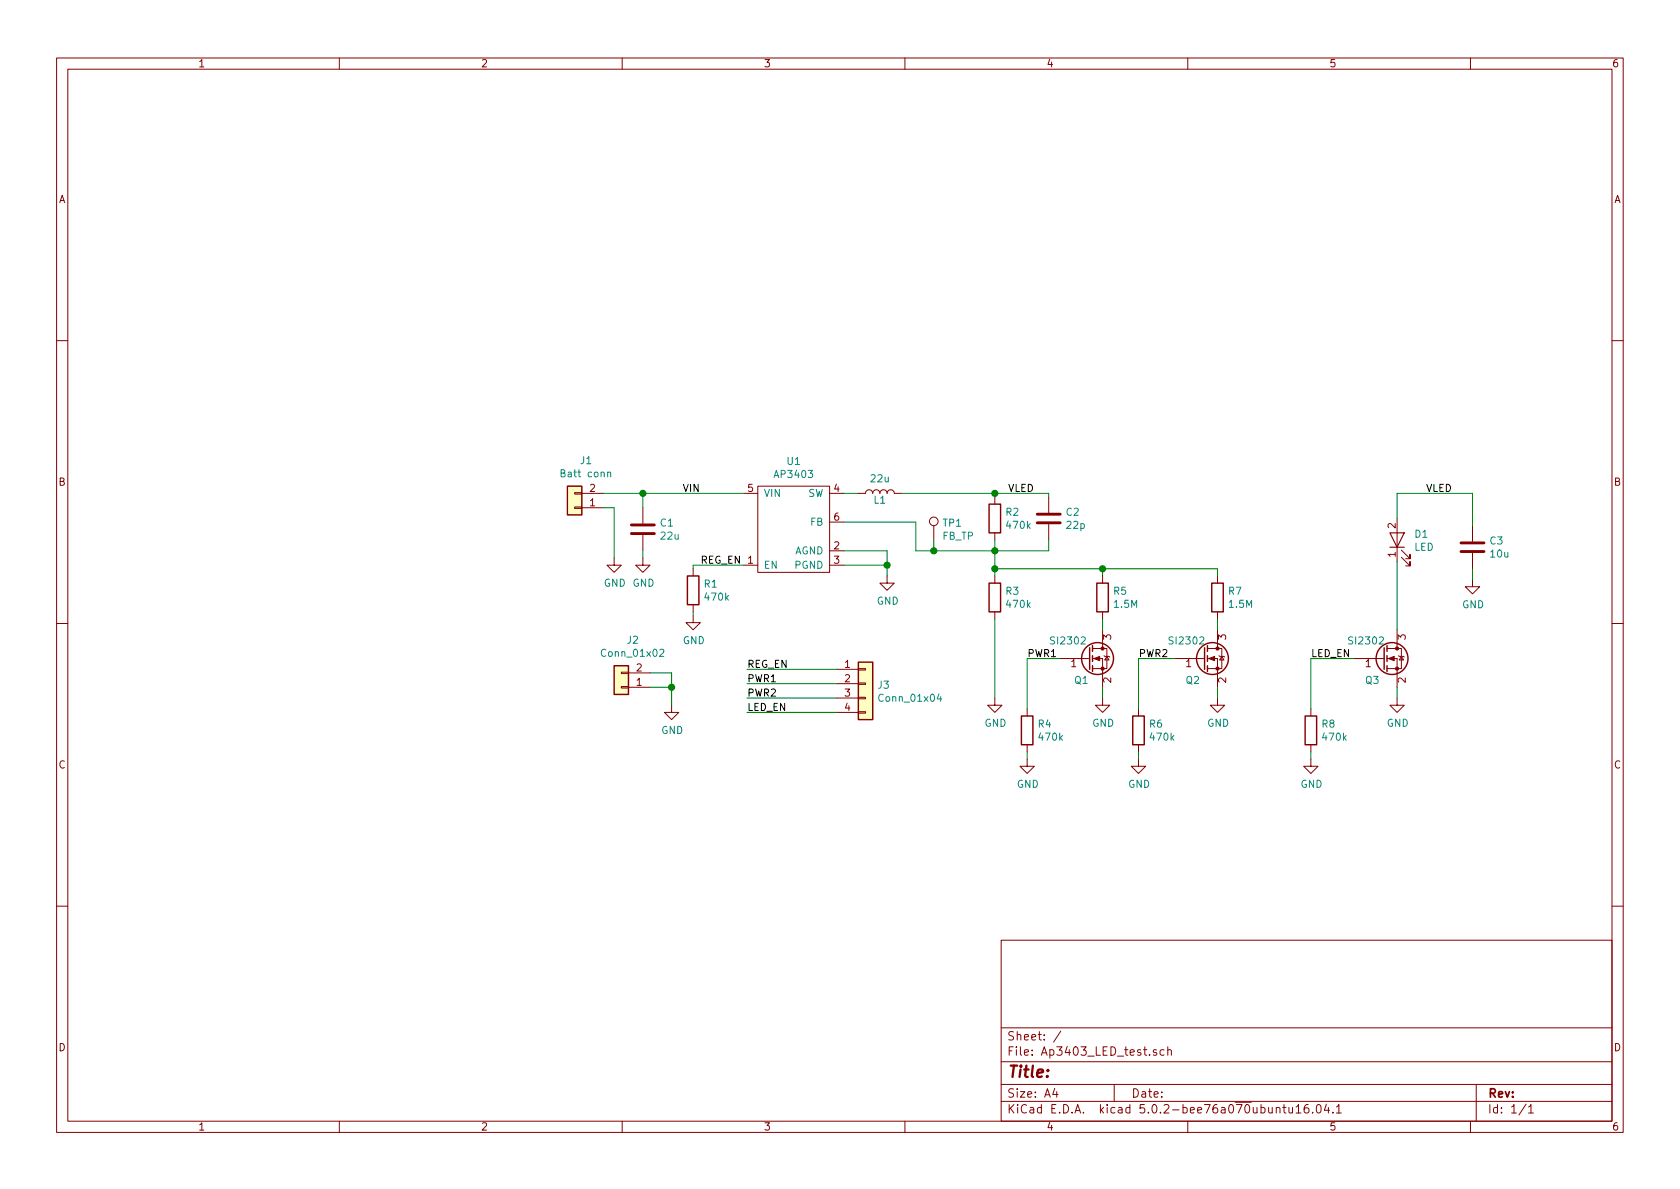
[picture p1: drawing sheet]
EESchema Schematic File Version 4
LIBS:Ap3403_LED_test-cache
EELAYER 26 0
EELAYER END
$Descr A4 11693 8268
encoding utf-8
Sheet 1 1
Title ""
Date ""
Rev ""
Comp ""
Comment1 ""
Comment2 ""
Comment3 ""
Comment4 ""
$EndDescr
$Comp
L Ap3403_LED_test-rescue:AP3403-AP3403_LED_test U1
U 1 1
P 5525 3675
F 0 "U1" H 5525 4150 50  0000 C CNN
F 1 "AP3403" H 5525 4059 50  0000 C CNN
F 2 "Ap3403_LED_test_fp:AP3403_U-DFN1616-6(Type G)" H 5525 3525 50  0001 C CNN
F 3 "" H 5525 3525 50  0001 C CNN
	1    5525 3675
	1    0    0    -1  
$EndComp
$Comp
L Ap3403_LED_test-rescue:R-AP3403_LED_test R2
U 1 1
P 6925 3600
F 0 "R2" H 6995 3646 50  0000 L CNN
F 1 "470k" H 6995 3555 50  0000 L CNN
F 2 "Ap3403_LED_test_fp:R_0603_HandSoldering" V 6855 3600 50  0001 C CNN
F 3 "~" H 6925 3600 50  0001 C CNN
	1    6925 3600
	1    0    0    -1  
$EndComp
$Comp
L Ap3403_LED_test-rescue:C-AP3403_LED_test C1
U 1 1
P 4475 3675
F 0 "C1" H 4590 3721 50  0000 L CNN
F 1 "22u" H 4590 3630 50  0000 L CNN
F 2 "Ap3403_LED_test_fp:C_0805_HandSoldering" H 4513 3525 50  0001 C CNN
F 3 "~" H 4475 3675 50  0001 C CNN
	1    4475 3675
	1    0    0    -1  
$EndComp
$Comp
L Ap3403_LED_test-rescue:GND-AP3403_LED_test #PWR05
U 1 1
P 6175 4000
F 0 "#PWR05" H 6175 3750 50  0001 C CNN
F 1 "GND" H 6180 3827 50  0000 C CNN
F 2 "" H 6175 4000 50  0001 C CNN
F 3 "" H 6175 4000 50  0001 C CNN
	1    6175 4000
	1    0    0    -1  
$EndComp
$Comp
L Ap3403_LED_test-rescue:Q_NMOS_GSD-AP3403_LED_test Q1
U 1 1
P 7575 4575
F 0 "Q1" H 7475 4425 50  0000 L CNN
F 1 "SI2302" H 7300 4700 50  0000 L CNN
F 2 "Package_TO_SOT_SMD:SOT-23_Handsoldering" H 7775 4675 50  0001 C CNN
F 3 "~" H 7575 4575 50  0001 C CNN
	1    7575 4575
	1    0    0    -1  
$EndComp
$Comp
L Ap3403_LED_test-rescue:LED-AP3403_LED_test D1
U 1 1
P 9725 3750
F 0 "D1" V 9763 3633 50  0000 R CNN
F 1 "LED" V 9672 3633 50  0000 R CNN
F 2 "LED_THT:LED_D5.0mm" H 9725 3750 50  0001 C CNN
F 3 "~" H 9725 3750 50  0001 C CNN
	1    9725 3750
	0    -1   -1   0   
$EndComp
$Comp
L Ap3403_LED_test-rescue:Conn_01x04-AP3403_LED_test J3
U 1 1
P 6025 4750
F 0 "J3" H 6105 4742 50  0000 L CNN
F 1 "Conn_01x04" H 6105 4651 50  0000 L CNN
F 2 "Connector_PinHeader_2.54mm:PinHeader_1x04_P2.54mm_Vertical" H 6025 4750 50  0001 C CNN
F 3 "~" H 6025 4750 50  0001 C CNN
	1    6025 4750
	1    0    0    -1  
$EndComp
$Comp
L Ap3403_LED_test-rescue:Conn_01x02-AP3403_LED_test J1
U 1 1
P 4000 3525
F 0 "J1" H 3920 3200 50  0000 C CNN
F 1 "Batt conn" H 3920 3291 50  0000 C CNN
F 2 "Ap3403_LED_test_fp:Molex_KK-6410-02_02x2.54mm_Straight" H 4000 3525 50  0001 C CNN
F 3 "~" H 4000 3525 50  0001 C CNN
	1    4000 3525
	-1   0    0    1   
$EndComp
$Comp
L Ap3403_LED_test-rescue:GND-AP3403_LED_test #PWR02
U 1 1
P 4475 3875
F 0 "#PWR02" H 4475 3625 50  0001 C CNN
F 1 "GND" H 4480 3702 50  0000 C CNN
F 2 "" H 4475 3875 50  0001 C CNN
F 3 "" H 4475 3875 50  0001 C CNN
	1    4475 3875
	1    0    0    -1  
$EndComp
$Comp
L Ap3403_LED_test-rescue:GND-AP3403_LED_test #PWR01
U 1 1
P 4275 3875
F 0 "#PWR01" H 4275 3625 50  0001 C CNN
F 1 "GND" H 4280 3702 50  0000 C CNN
F 2 "" H 4275 3875 50  0001 C CNN
F 3 "" H 4275 3875 50  0001 C CNN
	1    4275 3875
	1    0    0    -1  
$EndComp
Wire Wire Line
	4475 3825 4475 3875
Wire Wire Line
	4275 3525 4200 3525
Wire Wire Line
	4275 3525 4275 3875
Wire Wire Line
	4200 3425 4475 3425
Wire Wire Line
	4475 3425 4475 3525
Wire Wire Line
	4475 3425 5175 3425
Connection ~ 4475 3425
Text Label 4875 3925 0    50   ~ 0
REG_EN
Wire Wire Line
	5875 3825 6175 3825
Wire Wire Line
	6175 3825 6175 3925
Wire Wire Line
	6175 3925 5875 3925
Wire Wire Line
	6175 3925 6175 4000
Connection ~ 6175 3925
Text Label 4750 3425 0    50   ~ 0
VIN
$Comp
L Ap3403_LED_test-rescue:L-AP3403_LED_test L1
U 1 1
P 6125 3425
F 0 "L1" V 6075 3425 50  0000 C CNN
F 1 "22u" V 6224 3425 50  0000 C CNN
F 2 "Inductor_SMD:L_0805_2012Metric_Pad1.15x1.40mm_HandSolder" H 6125 3425 50  0001 C CNN
F 3 "~" H 6125 3425 50  0001 C CNN
	1    6125 3425
	0    -1   -1   0   
$EndComp
Wire Wire Line
	5875 3425 5975 3425
Wire Wire Line
	6925 3425 6925 3450
Wire Wire Line
	6275 3425 6925 3425
$Comp
L Ap3403_LED_test-rescue:C-AP3403_LED_test C2
U 1 1
P 7300 3600
F 0 "C2" H 7415 3646 50  0000 L CNN
F 1 "22p" H 7415 3555 50  0000 L CNN
F 2 "Ap3403_LED_test_fp:C_0603_HandSoldering" H 7338 3450 50  0001 C CNN
F 3 "~" H 7300 3600 50  0001 C CNN
	1    7300 3600
	1    0    0    -1  
$EndComp
Wire Wire Line
	6925 3425 7300 3425
Wire Wire Line
	7300 3425 7300 3450
Connection ~ 6925 3425
Text Label 7200 3425 2    50   ~ 0
VLED
Wire Wire Line
	5875 3625 6375 3625
Wire Wire Line
	6375 3625 6375 3825
Wire Wire Line
	6375 3825 6500 3825
Wire Wire Line
	6925 3825 6925 3750
Wire Wire Line
	6925 3825 7300 3825
Wire Wire Line
	7300 3825 7300 3750
Connection ~ 6925 3825
$Comp
L Ap3403_LED_test-rescue:R-AP3403_LED_test R3
U 1 1
P 6925 4150
F 0 "R3" H 6995 4196 50  0000 L CNN
F 1 "470k" H 6995 4105 50  0000 L CNN
F 2 "Ap3403_LED_test_fp:R_0603_HandSoldering" V 6855 4150 50  0001 C CNN
F 3 "~" H 6925 4150 50  0001 C CNN
	1    6925 4150
	1    0    0    -1  
$EndComp
Wire Wire Line
	6925 3825 6925 3950
Wire Wire Line
	6925 4300 6925 4850
$Comp
L Ap3403_LED_test-rescue:GND-AP3403_LED_test #PWR06
U 1 1
P 6925 4850
F 0 "#PWR06" H 6925 4600 50  0001 C CNN
F 1 "GND" H 6930 4677 50  0000 C CNN
F 2 "" H 6925 4850 50  0001 C CNN
F 3 "" H 6925 4850 50  0001 C CNN
	1    6925 4850
	1    0    0    -1  
$EndComp
Wire Wire Line
	6925 3950 7675 3950
Wire Wire Line
	7675 3950 7675 4000
Connection ~ 6925 3950
Wire Wire Line
	6925 3950 6925 4000
Wire Wire Line
	8475 3950 8475 4000
$Comp
L Ap3403_LED_test-rescue:R-AP3403_LED_test R5
U 1 1
P 7675 4150
F 0 "R5" H 7745 4196 50  0000 L CNN
F 1 "1.5M" H 7745 4105 50  0000 L CNN
F 2 "Ap3403_LED_test_fp:R_0603_HandSoldering" V 7605 4150 50  0001 C CNN
F 3 "~" H 7675 4150 50  0001 C CNN
	1    7675 4150
	1    0    0    -1  
$EndComp
$Comp
L Ap3403_LED_test-rescue:C-AP3403_LED_test C3
U 1 1
P 10250 3800
F 0 "C3" H 10365 3846 50  0000 L CNN
F 1 "10u" H 10365 3755 50  0000 L CNN
F 2 "Ap3403_LED_test_fp:C_0805_HandSoldering" H 10288 3650 50  0001 C CNN
F 3 "~" H 10250 3800 50  0001 C CNN
	1    10250 3800
	1    0    0    -1  
$EndComp
Wire Wire Line
	9725 3425 9725 3600
$Comp
L Ap3403_LED_test-rescue:GND-AP3403_LED_test #PWR013
U 1 1
P 10250 4025
F 0 "#PWR013" H 10250 3775 50  0001 C CNN
F 1 "GND" H 10255 3852 50  0000 C CNN
F 2 "" H 10250 4025 50  0001 C CNN
F 3 "" H 10250 4025 50  0001 C CNN
	1    10250 4025
	1    0    0    -1  
$EndComp
$Comp
L Ap3403_LED_test-rescue:R-AP3403_LED_test R7
U 1 1
P 8475 4150
F 0 "R7" H 8545 4196 50  0000 L CNN
F 1 "1.5M" H 8545 4105 50  0000 L CNN
F 2 "Ap3403_LED_test_fp:R_0603_HandSoldering" V 8405 4150 50  0001 C CNN
F 3 "~" H 8475 4150 50  0001 C CNN
	1    8475 4150
	1    0    0    -1  
$EndComp
$Comp
L Ap3403_LED_test-rescue:Q_NMOS_GSD-AP3403_LED_test Q2
U 1 1
P 8375 4575
F 0 "Q2" H 8250 4425 50  0000 L CNN
F 1 "SI2302" H 8125 4700 50  0000 L CNN
F 2 "Package_TO_SOT_SMD:SOT-23_Handsoldering" H 8575 4675 50  0001 C CNN
F 3 "~" H 8375 4575 50  0001 C CNN
	1    8375 4575
	1    0    0    -1  
$EndComp
$Comp
L Ap3403_LED_test-rescue:GND-AP3403_LED_test #PWR08
U 1 1
P 7675 4850
F 0 "#PWR08" H 7675 4600 50  0001 C CNN
F 1 "GND" H 7680 4677 50  0000 C CNN
F 2 "" H 7675 4850 50  0001 C CNN
F 3 "" H 7675 4850 50  0001 C CNN
	1    7675 4850
	1    0    0    -1  
$EndComp
Wire Wire Line
	7675 4775 7675 4850
$Comp
L Ap3403_LED_test-rescue:GND-AP3403_LED_test #PWR010
U 1 1
P 8475 4850
F 0 "#PWR010" H 8475 4600 50  0001 C CNN
F 1 "GND" H 8480 4677 50  0000 C CNN
F 2 "" H 8475 4850 50  0001 C CNN
F 3 "" H 8475 4850 50  0001 C CNN
	1    8475 4850
	1    0    0    -1  
$EndComp
Wire Wire Line
	8475 4775 8475 4850
Wire Wire Line
	7675 4300 7675 4375
Wire Wire Line
	8475 4300 8475 4375
Wire Wire Line
	7675 3950 8475 3950
Connection ~ 7675 3950
Text Label 7150 4575 0    50   ~ 0
PWR1
Text Label 7925 4575 0    50   ~ 0
PWR2
Wire Wire Line
	5200 4650 5825 4650
Wire Wire Line
	5825 4750 5200 4750
Wire Wire Line
	5825 4850 5200 4850
Text Label 5200 4850 0    50   ~ 0
PWR2
Text Label 5200 4750 0    50   ~ 0
PWR1
Text Label 5200 4650 0    50   ~ 0
REG_EN
$Comp
L Ap3403_LED_test-rescue:Q_NMOS_GSD-AP3403_LED_test Q3
U 1 1
P 9625 4575
F 0 "Q3" H 9500 4425 50  0000 L CNN
F 1 "SI2302" H 9375 4700 50  0000 L CNN
F 2 "Package_TO_SOT_SMD:SOT-23_Handsoldering" H 9825 4675 50  0001 C CNN
F 3 "~" H 9625 4575 50  0001 C CNN
	1    9625 4575
	1    0    0    -1  
$EndComp
Wire Wire Line
	9725 3900 9725 4375
$Comp
L Ap3403_LED_test-rescue:GND-AP3403_LED_test #PWR012
U 1 1
P 9725 4850
F 0 "#PWR012" H 9725 4600 50  0001 C CNN
F 1 "GND" H 9730 4677 50  0000 C CNN
F 2 "" H 9725 4850 50  0001 C CNN
F 3 "" H 9725 4850 50  0001 C CNN
	1    9725 4850
	1    0    0    -1  
$EndComp
Wire Wire Line
	9725 4775 9725 4850
Text Label 9125 4575 0    50   ~ 0
LED_EN
Wire Wire Line
	5200 4950 5825 4950
Text Label 5200 4950 0    50   ~ 0
LED_EN
Wire Wire Line
	10250 3950 10250 4025
Wire Wire Line
	10250 3650 10250 3425
Wire Wire Line
	10250 3425 9725 3425
Text Label 9925 3425 0    50   ~ 0
VLED
$Comp
L Ap3403_LED_test-rescue:Conn_01x02-AP3403_LED_test J2
U 1 1
P 4325 4775
F 0 "J2" H 4245 4450 50  0000 C CNN
F 1 "Conn_01x02" H 4245 4541 50  0000 C CNN
F 2 "Connector_PinHeader_2.54mm:PinHeader_1x02_P2.54mm_Vertical" H 4325 4775 50  0001 C CNN
F 3 "~" H 4325 4775 50  0001 C CNN
	1    4325 4775
	-1   0    0    1   
$EndComp
Wire Wire Line
	4525 4675 4675 4675
Wire Wire Line
	4675 4675 4675 4775
Wire Wire Line
	4675 4775 4525 4775
Wire Wire Line
	4675 4775 4675 4900
Connection ~ 4675 4775
$Comp
L Ap3403_LED_test-rescue:GND-AP3403_LED_test #PWR03
U 1 1
P 4675 4900
F 0 "#PWR03" H 4675 4650 50  0001 C CNN
F 1 "GND" H 4680 4727 50  0000 C CNN
F 2 "" H 4675 4900 50  0001 C CNN
F 3 "" H 4675 4900 50  0001 C CNN
	1    4675 4900
	1    0    0    -1  
$EndComp
$Comp
L Ap3403_LED_test-rescue:R-AP3403_LED_test R1
U 1 1
P 4825 4100
F 0 "R1" H 4895 4146 50  0000 L CNN
F 1 "470k" H 4895 4055 50  0000 L CNN
F 2 "Ap3403_LED_test_fp:R_0603_HandSoldering" V 4755 4100 50  0001 C CNN
F 3 "~" H 4825 4100 50  0001 C CNN
	1    4825 4100
	1    0    0    -1  
$EndComp
$Comp
L Ap3403_LED_test-rescue:GND-AP3403_LED_test #PWR04
U 1 1
P 4825 4275
F 0 "#PWR04" H 4825 4025 50  0001 C CNN
F 1 "GND" H 4830 4102 50  0000 C CNN
F 2 "" H 4825 4275 50  0001 C CNN
F 3 "" H 4825 4275 50  0001 C CNN
	1    4825 4275
	1    0    0    -1  
$EndComp
Wire Wire Line
	4825 4250 4825 4275
Wire Wire Line
	4825 3950 4825 3925
Wire Wire Line
	4825 3925 5175 3925
$Comp
L Ap3403_LED_test-rescue:R-AP3403_LED_test R4
U 1 1
P 7150 5075
F 0 "R4" H 7220 5121 50  0000 L CNN
F 1 "470k" H 7220 5030 50  0000 L CNN
F 2 "Ap3403_LED_test_fp:R_0603_HandSoldering" V 7080 5075 50  0001 C CNN
F 3 "~" H 7150 5075 50  0001 C CNN
	1    7150 5075
	1    0    0    -1  
$EndComp
Wire Wire Line
	7150 4575 7150 4925
Wire Wire Line
	7150 5225 7150 5275
$Comp
L Ap3403_LED_test-rescue:GND-AP3403_LED_test #PWR07
U 1 1
P 7150 5275
F 0 "#PWR07" H 7150 5025 50  0001 C CNN
F 1 "GND" H 7155 5102 50  0000 C CNN
F 2 "" H 7150 5275 50  0001 C CNN
F 3 "" H 7150 5275 50  0001 C CNN
	1    7150 5275
	1    0    0    -1  
$EndComp
$Comp
L Ap3403_LED_test-rescue:R-AP3403_LED_test R6
U 1 1
P 7925 5075
F 0 "R6" H 7995 5121 50  0000 L CNN
F 1 "470k" H 7995 5030 50  0000 L CNN
F 2 "Ap3403_LED_test_fp:R_0603_HandSoldering" V 7855 5075 50  0001 C CNN
F 3 "~" H 7925 5075 50  0001 C CNN
	1    7925 5075
	1    0    0    -1  
$EndComp
Wire Wire Line
	7925 4925 7925 4575
Wire Wire Line
	7925 4575 8175 4575
$Comp
L Ap3403_LED_test-rescue:GND-AP3403_LED_test #PWR09
U 1 1
P 7925 5275
F 0 "#PWR09" H 7925 5025 50  0001 C CNN
F 1 "GND" H 7930 5102 50  0000 C CNN
F 2 "" H 7925 5275 50  0001 C CNN
F 3 "" H 7925 5275 50  0001 C CNN
	1    7925 5275
	1    0    0    -1  
$EndComp
Wire Wire Line
	7925 5225 7925 5275
$Comp
L Ap3403_LED_test-rescue:R-AP3403_LED_test R8
U 1 1
P 9125 5075
F 0 "R8" H 9195 5121 50  0000 L CNN
F 1 "470k" H 9195 5030 50  0000 L CNN
F 2 "Ap3403_LED_test_fp:R_0603_HandSoldering" V 9055 5075 50  0001 C CNN
F 3 "~" H 9125 5075 50  0001 C CNN
	1    9125 5075
	1    0    0    -1  
$EndComp
Wire Wire Line
	9125 4925 9125 4575
Wire Wire Line
	9125 4575 9425 4575
$Comp
L Ap3403_LED_test-rescue:GND-AP3403_LED_test #PWR011
U 1 1
P 9125 5275
F 0 "#PWR011" H 9125 5025 50  0001 C CNN
F 1 "GND" H 9130 5102 50  0000 C CNN
F 2 "" H 9125 5275 50  0001 C CNN
F 3 "" H 9125 5275 50  0001 C CNN
	1    9125 5275
	1    0    0    -1  
$EndComp
Wire Wire Line
	9125 5225 9125 5275
Wire Wire Line
	7150 4575 7375 4575
$Comp
L Ap3403_LED_test-rescue:Test_Point-AP3403_LED_test TP1
U 1 1
P 6500 3750
F 0 "TP1" H 6558 3870 50  0000 L CNN
F 1 "FB_TP" H 6558 3779 50  0000 L CNN
F 2 "Ap3403_LED_test_fp:Measurement_Point_Round-SMD-Pad_Small" H 6700 3750 50  0001 C CNN
F 3 "~" H 6700 3750 50  0001 C CNN
	1    6500 3750
	1    0    0    -1  
$EndComp
Wire Wire Line
	6500 3750 6500 3825
Connection ~ 6500 3825
Wire Wire Line
	6500 3825 6925 3825
$EndSCHEMATC
